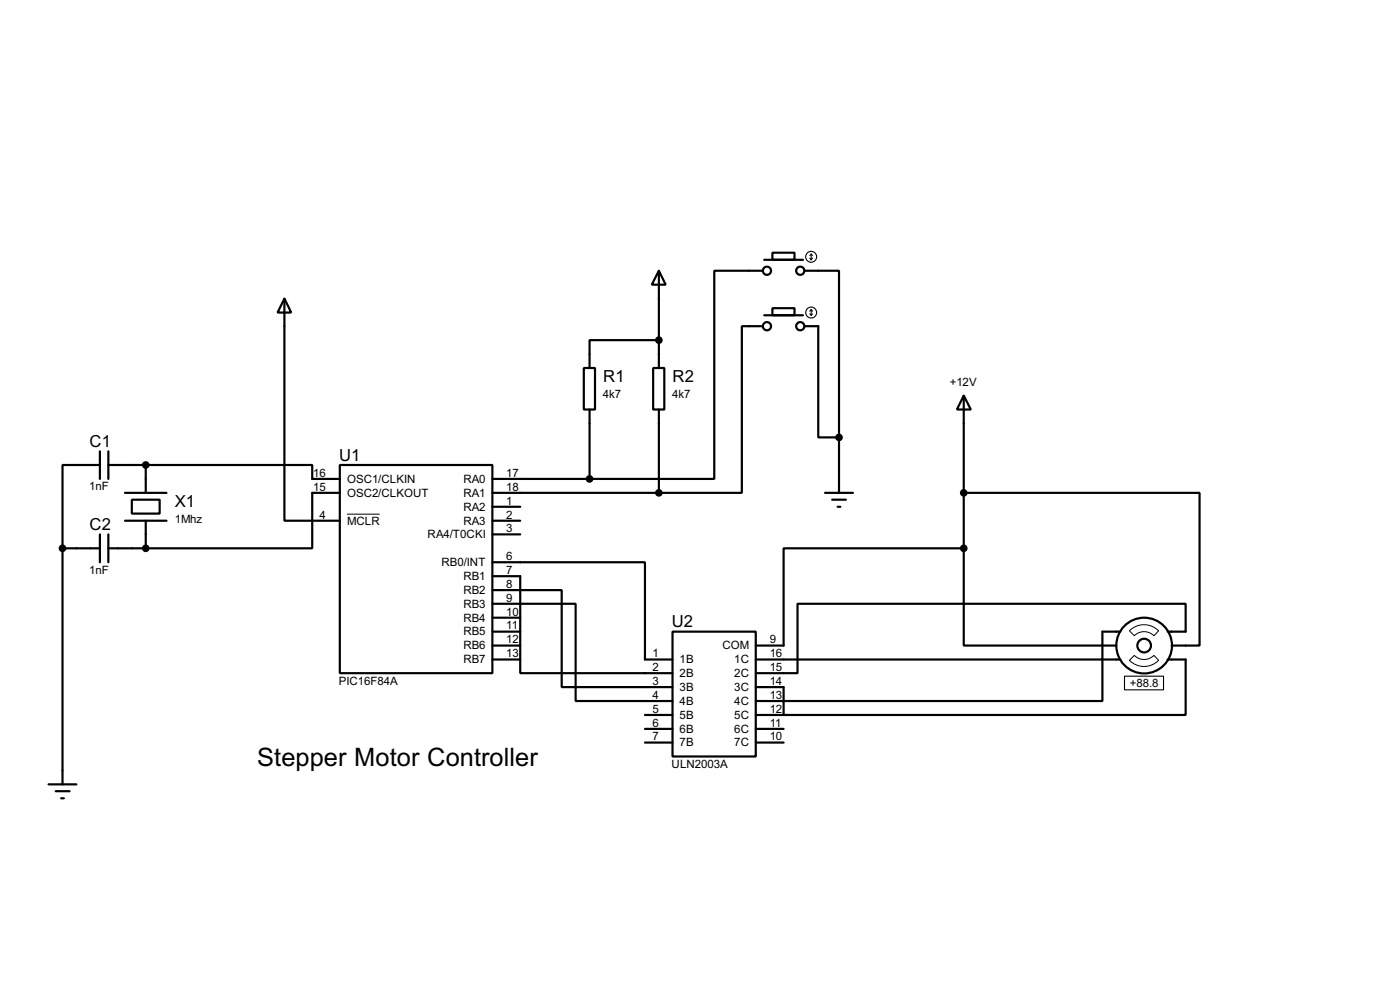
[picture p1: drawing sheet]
<svg xmlns="http://www.w3.org/2000/svg" width="256mm" height="180mm" viewBox="0 0 256 180" stroke-linecap="round" stroke-linejoin="round" font-family="sans-serif">
<g fill="none" stroke="#000" stroke-width=".4">
<path d="M52.1 54.7l1.3 2.5h-2.5zM52.1 54.7v40.6h10.2M120.7 49.6l1.3 2.5h-2.6zM120.7 49.6v17.8M139.8 49.6h-8.9v38.1h-22.9M139.8 59.7h-3.9v30.5h-15.2M140 47.6h7.1M140 57.7h7.1M141.5 46.3h4.1v1.3h-4.1zM141.5 56.4h4.1v1.3h-4.1zM147.4 59.7h2.5v20.4h3.8M147.4 49.6h6.3v30.5"/>
<path d="M107 67.4h2v7.6h-2zM108 75v12.7M119.7 67.4h2v7.6h-2zM120.7 62.3h-12.7v5.1M120.7 75v15.2M176.6 72.4l1.3 2.6h-2.6zM176.6 72.4v28M18.3 85.1h-6.8v15.3M18.3 82.6v5.1M18.3 97.8v5.1M19.9 85.1h6.8M19.9 82.6v5.1"/>
<path d="M19.9 97.8v5.1M22.9 90.2h7.6M22.9 95.3h7.6M24.2 91.5h5.1v2.5h-5.1zM26.7 85.1h30.5v2.6h5.1M26.7 85.1v5.1M26.7 95.3v5.1M62.3 85.1h27.9v38.1h-27.9zM62.3 90.2h-5.1v10.2h-30.5M90.2 87.7h17.8M90.2 90.2h30.5M90.2 92.8h5.1"/>
<path d="M90.2 95.3h5.1M90.2 97.8h5.1M151.2 90.2h5.1M152.5 91.5h2.5M153.5 92.8h.5M153.7 80.1v10.1M176.6 90.2h43.2v28h-5.1M11.5 100.4h6.8M11.5 100.4v43.2M19.9 100.4h6.8M90.2 102.9h28v17.8h5M90.2 105.5h5.1v17.7h27.9"/>
<path d="M90.2 108h12.7v17.8h20.3M90.2 110.5h15.3v17.8h17.7M90.2 113.1h5.1M90.2 115.6h5.1M90.2 118.2h5.1M123.2 115.6h15.3v22.9h-15.3zM176.6 100.4h-33v17.8h-5.1M176.6 100.4v17.8h27.9M205.3 115.6h-3.3v5.1h-63.5M213.9 115.6h3.3v-5.1h-71.1v12.7h-7.6M90.2 120.7h5.1M118.2 130.9h5"/>
<path d="M118.2 133.4h5M118.2 135.9h5M138.5 130.9h5.1M138.5 133.4h5.1M138.5 135.9h5.1M205.3 120.7h-3.3v7.6h-63.5M213.9 120.7h3.3v10.2h-73.6v-5.1h-5.1M8.9 143.6h5.1M10.2 144.8h2.6M11.2 146.1h.5"/>
<circle cx="140.5" cy="59.7" r=".75"/>
<circle cx="140.5" cy="49.6" r=".75"/>
<circle cx="146.6" cy="59.7" r=".75"/>
<circle cx="146.6" cy="49.6" r=".75"/>
<circle cx="209.6" cy="118.2" r="5.1"/>
<circle cx="209.6" cy="118.2" r="1.25"/>
</g>
<path d="M63.6 94.1h6M206.9 115.5a3.7 3.7 0 0 1 5.4 0l-.9 .9a2.54 2.54 0 0 0-3.6 0zM206.9 120.9l.9-.9a2.53 2.53 0 0 0 3.6 0l.9 .9a3.7 3.7 0 0 1-5.4 0z" fill="none" stroke="#000" stroke-width=".18"/>
<g fill="#000" stroke="#000" stroke-width=".4">
<circle cx="120.7" cy="62.3" r=".5"/>
<circle cx="26.7" cy="85.1" r=".5"/>
<circle cx="108" cy="87.7" r=".5"/>
<circle cx="120.7" cy="90.2" r=".5"/>
<circle cx="153.7" cy="80.1" r=".5"/>
<circle cx="176.5" cy="90.2" r=".5"/>
<circle cx="11.4" cy="100.4" r=".5"/>
<circle cx="26.7" cy="100.4" r=".5"/>
<circle cx="176.5" cy="100.4" r=".5"/>
</g>
<g fill="none" stroke="#000" stroke-width=".2">
<path d="M148.4 47.3l.2 .3M148.4 57.5l.2 .2M148.6 46.5v1.1M148.6 56.7v1M148.6 46.5l-.2 .3M148.6 46.5l.3 .3M148.6 56.7l-.2 .3M148.6 56.7l.3 .3M148.9 47.3l-.3 .3M148.9 57.5l-.3 .2M206 123.8h7.2v2.5h-7.2z"/>
<circle cx="148.6" cy="47" r="1"/>
<circle cx="148.6" cy="57.2" r="1"/>
</g>
<text font-size="5.2" x="47.1" y="140.1">Stepper Motor Controller</text>
<g font-size="3.4">
<text x="110.5" y="69.9">R1</text>
<text x="123.2" y="69.9">R2</text>
<text x="16.4" y="81.8">C1</text>
<text x="62.1" y="84.3">U1</text>
<text x="32.1" y="92.8">X1</text>
<text x="16.4" y="97">C2</text>
<text x="123.1" y="114.8">U2</text>
</g>
<g font-size="2.4">
<text x="174" y="70.6">+12V</text>
<text x="110.5" y="72.9">4k7</text>
<text x="123.2" y="72.9">4k7</text>
<text x="16.4" y="89.8">1nF</text>
<text x="57.4" y="87.3">16</text>
<text x="57.4" y="89.8">15</text>
<text x="63.6" y="88.4">OSC1/CLKIN</text>
<text x="84.9" y="88.4">RA0</text>
<text x="92.8" y="87.3">17</text>
<text x="92.8" y="89.8">18</text>
<text x="32" y="95.7">1Mhz</text>
<text x="58.6" y="94.9">4</text>
<text x="63.6" y="90.9">OSC2/CLKOUT</text>
<text x="84.9" y="90.9">RA1</text>
<text x="84.9" y="93.5">RA2</text>
<text x="92.8" y="92.4">1</text>
<text x="92.8" y="94.9">2</text>
<text x="63.6" y="96">MCLR</text>
<text x="78.3" y="98.5">RA4/T0CKI</text>
<text x="84.9" y="96">RA3</text>
<text x="92.8" y="97.4">3</text>
<text x="16.4" y="105">1nF</text>
<text x="80.9" y="103.6">RB0/INT</text>
<text x="84.9" y="106.2">RB1</text>
<text x="92.8" y="102.5">6</text>
<text x="92.8" y="105.1">7</text>
<text x="92.8" y="107.6">8</text>
<text x="84.9" y="108.7">RB2</text>
<text x="84.9" y="111.2">RB3</text>
<text x="84.9" y="113.8">RB4</text>
<text x="92.8" y="110.1">9</text>
<text x="92.8" y="112.7">10</text>
<text x="84.9" y="116.3">RB5</text>
<text x="84.9" y="118.9">RB6</text>
<text x="92.8" y="115.2">11</text>
<text x="92.8" y="117.8">12</text>
<text x="132.3" y="118.9">COM</text>
<text x="141" y="117.8">9</text>
<text x="62.1" y="125.3">PIC16F84A</text>
<text x="84.9" y="121.4">RB7</text>
<text x="92.8" y="120.3">13</text>
<text x="119.6" y="120.3">1</text>
<text x="119.6" y="122.8">2</text>
<text x="119.6" y="125.4">3</text>
<text x="124.5" y="121.4">1B</text>
<text x="124.5" y="123.9">2B</text>
<text x="134.5" y="121.4">1C</text>
<text x="134.5" y="123.9">2C</text>
<text x="141" y="120.3">16</text>
<text x="141" y="122.8">15</text>
<text x="141" y="125.4">14</text>
<text x="207" y="125.7">+88.8</text>
<text x="119.6" y="127.9">4</text>
<text x="119.6" y="130.5">5</text>
<text x="124.5" y="126.5">3B</text>
<text x="124.5" y="129">4B</text>
<text x="124.5" y="131.6">5B</text>
<text x="134.5" y="126.5">3C</text>
<text x="134.5" y="129">4C</text>
<text x="134.5" y="131.6">5C</text>
<text x="141" y="127.9">13</text>
<text x="141" y="130.5">12</text>
<text x="119.6" y="133">6</text>
<text x="119.6" y="135.5">7</text>
<text x="124.5" y="134.1">6B</text>
<text x="124.5" y="136.6">7B</text>
<text x="134.5" y="134.1">6C</text>
<text x="134.5" y="136.6">7C</text>
<text x="141" y="133">11</text>
<text x="141" y="135.5">10</text>
<text x="123" y="140.6">ULN2003A</text>
</g>
</svg>
